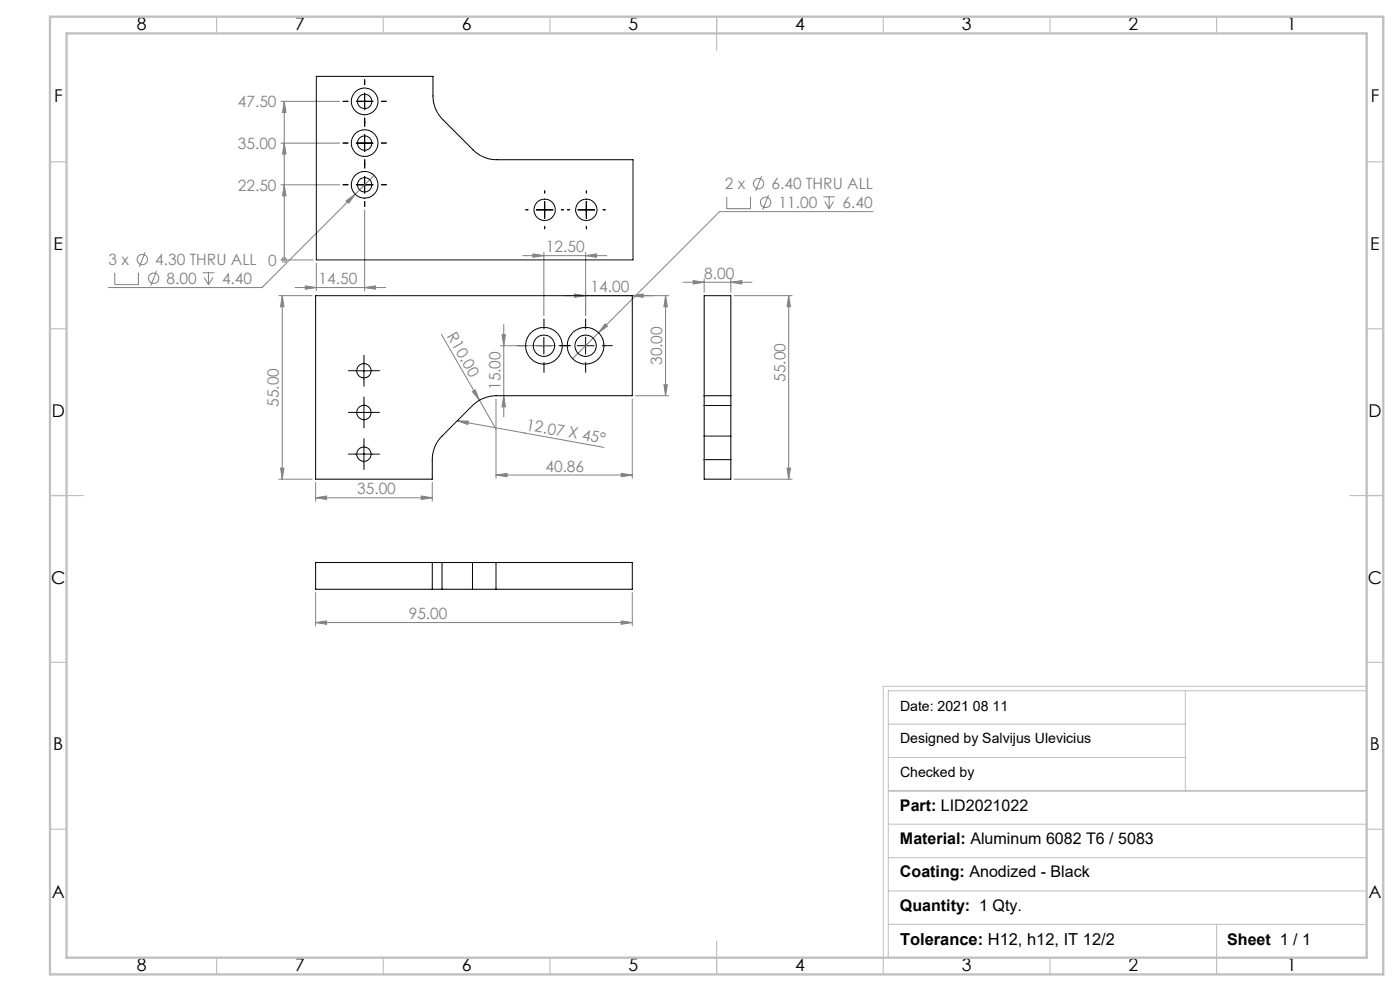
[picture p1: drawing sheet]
<svg xmlns="http://www.w3.org/2000/svg" width="420mm" height="297mm" viewBox="0 0 420 297" stroke-linecap="round" stroke-linejoin="round" font-family="sans-serif">
<g fill="none" stroke="#808080" stroke-width=".3">
<path d="M84.3 30.4h17.6M85.3 30.4l.5 3.3h-1zM85.3 30.4v47.5M84.3 55.4h17.6M84.3 42.9h17.6M85.3 55.4l.5 3.3h-1zM85.3 42.9l.5 3.3h-1zM112.2 52.6l-33.6 33.6h-46M218 59v3.5h7.1v-3.5M228.5 52.8l-1.8 4.5M230.6 58.4l-1.8 4.5M247 59h3.5"/>
<path d="M248.7 59v3.5M43.6 75.6l-1.8 4.4M84.3 77.9h9.6M85.3 77.9h.1M94.9 78.9v8.3M103.9 60.2l2.7-2-2 2.7zM109.4 62.9v24.3M156.8 76.6h25.2M159.9 76.1l3.3 .5-3.3 .5zM163.2 75.6v19M175.7 76.6l3.3-.5v1zM175.7 75.6v19"/>
<path d="M247.4 60.4l1.3 2.1M250.1 60.4l-1.4 2.1M261.9 63.4h-46l-44.1 44.1M34.4 81.7v3.6h7.1v-3.6M47 81.2l-1.8 4.4M60.8 81.7h3.5M61.2 83.1l1.3 2.2M62.5 81.7v3.6M63.9 83.1l-1.4 2.2M83.7 88.6h10M84.7 88.6l.5 3.3h-1zM84.7 88.6v55"/>
<path d="M88.5 86.2h27.2M91.6 85.7l3.3 .5-3.3 .5zM109.4 86.2l3.3-.5v1zM151.1 97.3v27.7M172.4 88.1l3.3 .5-3.3 .5zM181.5 97l.7 .8-2.6 1.9zM189.7 88.6l3.3-.5v1zM199.7 88.6l.5 3.3h-1zM199.7 88.6v30M200.7 88.6h-31.4M204.9 84.6h20.7M208 84.1l3.2 .5-3.2 .5z"/>
<path d="M211.2 83.6v4M219.3 84.6l3.3-.5v1zM219.3 83.6v4M220.2 88.6h17.4M236.6 88.6v55M236.6 88.6l.5 3.3h-1zM132.4 100.2l11.4 19.7M141.7 117.4l.9-.6 1.2 3.1zM143.8 119.9l5 8.7M148.8 119.6v23.8M150.1 103.6h16.6M150.6 100.3h1l-.5 3.3z"/>
<path d="M151.1 118.6l.5 3.3h-1zM189.7 119.6v23.8M190.7 118.6h10M199.2 115.3h1l-.5 3.3zM137.2 126.1l3.3 .1-.2 1zM137.2 126.1l44 8M83.7 143.6h10M84.2 140.3h1l-.5 3.3zM94.7 149.2l3.3-.5v1zM94.7 144.6v5.6M94.7 149.2h35M126.4 148.7l3.3 .5-3.3 .5z"/>
<path d="M129.7 144.6v5.6M148.8 142.4l3.3-.5v1zM148.8 142.4h40.9M186.4 141.9l3.3 .5-3.3 .5zM220.2 143.6h17.4M236.1 140.3h1l-.5 3.3zM94.7 177.6v10M189.7 177.6v10M94.7 186.6l3.3-.5v1zM94.7 186.6h95M186.4 186.1l3.3 .5-3.3 .5z"/>
<circle cx="227.6" cy="55" r="1.56"/>
<circle cx="42.7" cy="77.8" r="1.56"/>
<circle cx="85.3" cy="77.9" r=".69"/>
<circle cx="229.7" cy="60.6" r="1.56"/>
<circle cx="46.1" cy="83.4" r="1.56"/>
</g>
<g fill="none" stroke="#000" stroke-width=".3" stroke-dasharray="15.2 1.3 1.3 1.3">
<path d="M104.4 30.4h-1.5M109.4 25.4v-1.5M109.4 35.4v1.5M109.4 37.9v-1.5M114.4 30.4h1.5M104.4 42.9h-1.5M104.4 55.4h-1.5M109.4 47.9v1.5M109.4 50.4v-1.5M114.4 42.9h1.5M114.4 55.4h1.5M163.4 57.9v-.7"/>
<path d="M175.9 57.9v-.7M109.4 60.4v1.5M158.4 62.9h-.7M163.4 67.9v.7M168.4 62.9h.7M170.9 62.9h-.7M175.9 67.9v.7M180.9 62.9h.7M163.2 98.6v-3M175.7 98.6v-3M106.7 111.1h-2.2M109.2 108.6v-2.2"/>
<path d="M109.2 113.6v2.1M111.7 111.1h2.1M158.2 103.6h-3M163.2 108.6v3M168.2 103.6h3M170.7 103.6h-3M175.7 108.6v3M180.7 103.6h3M106.7 136.1h-2.2M106.7 123.6h-2.2M109.2 133.6v-2.2M109.2 138.6v2.1"/>
<path d="M109.2 121.1v-2.2M109.2 126.1v2.1M111.7 136.1h2.1M111.7 123.6h2.1"/>
</g>
<g fill="none" stroke="#000" stroke-width=".3">
<path d="M106.9 30.4h5M109.4 27.9v5M106.9 42.9h5M106.9 55.4h5M109.4 40.4v5M109.4 52.9v5M160.9 62.9h5M163.4 60.4v5M173.4 62.9h5M175.9 60.4v5M106.7 111.1h5M109.2 108.6v5"/>
<path d="M160.7 103.6h5M163.2 101.1v5M173.2 103.6h5M175.7 101.1v5M106.7 136.1h5M106.7 123.6h5M109.2 121.1v5M109.2 133.6v5"/>
</g>
<path d="M266.5 217h89.1M355.6 207v30M410 205.7h-145v81.5M410 207h-143.5v80M266.5 237h143.5M266.5 227h89.1M266.5 257h143.5M266.5 247h143.5M266.5 277h143.5M266.5 267h143.5M365 277v10" fill="none" stroke="#c0c0c0" stroke-width=".3"/>
<g fill="none" stroke="#c0c0c0" stroke-width=".35">
<path d="M65 5v5M115 5v5M165 5v5M215 5v10M265 5v5M315 5v5M365 5v5M15 48.5h5M410 48.5h5M15 98.5h5M410 98.5h5M15 148.5h10"/>
<path d="M405 148.5h10M15 198.5h5M410 198.5h5M15 248.5h5M410 248.5h5M65 287v5M115 287v5M165 287v5M215 282v10M265 287v5M315 287v5M365 287v5"/>
</g>
<path d="M15 5h400v287h-400zM20 10h390v277h-390z" fill="none" stroke="#c0c0c0" stroke-width=".7"/>
<g fill="#808080">
<path d="M141.7 117.4l.9-.6 1.2 3.1z"/>
<path d="M137.2 126.1l3.3 .1-.2 1z"/>
<path d="M85.3 55.4l.5 3.3h-1zM85.3 42.9l.5 3.3h-1zM85.3 30.4l.5 3.3h-1z"/>
<path d="M186.4 186.1l3.3 .5-3.3 .5zM94.7 186.6l3.3-.5v1z"/>
<path d="M181.5 97l-1.9 2.7 2.6-1.9zM159.9 76.1l3.3 .5-3.3 .5zM175.7 76.6l3.3-.5v1zM172.4 88.1l3.3 .5-3.3 .5zM189.7 88.6l3.3-.5v1zM208 84.1l3.2 .5-3.2 .5zM219.3 84.6l3.3-.5v1zM103.9 60.2l.7 .7 2-2.7zM91.6 85.7l3.3 .5-3.3 .5zM109.4 86.2l3.3-.5v1z"/>
<path d="M186.4 141.9l3.3 .5-3.3 .5zM148.8 142.4l3.3-.5v1z"/>
<path d="M199.2 115.3h1l-.5 3.3zM199.7 88.6l.5 3.3h-1z"/>
<path d="M236.1 140.3h1l-.5 3.3zM236.6 88.6l.5 3.3h-1z"/>
<path d="M84.7 88.6l.5 3.3h-1zM84.2 140.3h1l-.5 3.3zM150.6 100.3h1l-.5 3.3zM151.1 118.6l.5 3.3h-1z"/>
<path d="M94.7 149.2l3.3-.5v1zM126.4 148.7l3.3 .5-3.3 .5z"/>
</g>
<g fill="none" stroke="#000" stroke-width=".3">
<path d="M94.9 22.9h35v5.8a9.9 9.9 0 0 0 2.9 7.1l9.2 9.1a9.9 9.9 0 0 0 7 3h40.9v30h-95zM94.7 88.6h95v30h-40.9a10.5 10.5 0 0 0-7.1 2.9l-9.1 9.2a9.7 9.7 0 0 0-2.9 7.1v5.8h-35zM211.2 118.6v2.9M211.2 118.6h8.1M211.2 118.6v-30h8.1v30M219.3 118.6v2.9M211.2 130.7v7.1M211.2 137.8v5.8h8.1v-5.8M211.2 121.5v9.2M211.2 121.5h8.1M211.2 130.7h8.1M211.2 137.8h8.1"/>
<path d="M219.3 130.7v7.1M219.3 121.5v9.2M129.7 176.6h2.9M129.7 168.6h2.9M129.7 168.6v8M129.7 168.6h-35v8h35M132.6 168.6h9.1M132.6 176.6h9.1M132.6 168.6v8M141.7 176.6h7.1M141.7 168.6h7.1M141.7 168.6v8"/>
<path d="M148.8 168.6h40.9v8h-40.9M148.8 168.6v8"/>
<circle cx="109.4" cy="30.4" r="2.15"/>
<circle cx="109.4" cy="30.4" r="4"/>
<circle cx="109.4" cy="55.4" r="4"/>
<circle cx="109.4" cy="42.9" r="2.16"/>
<circle cx="109.4" cy="55.4" r="2.15"/>
<circle cx="109.4" cy="42.9" r="4"/>
<circle cx="163.4" cy="62.9" r="3.2"/>
<circle cx="175.9" cy="62.9" r="3.2"/>
<circle cx="109.2" cy="111.1" r="2.15"/>
<circle cx="163.2" cy="103.6" r="3.2"/>
<circle cx="163.2" cy="103.6" r="5.5"/>
<circle cx="175.7" cy="103.6" r="3.2"/>
<circle cx="175.7" cy="103.6" r="5.5"/>
<circle cx="109.2" cy="123.6" r="2.16"/>
<circle cx="109.2" cy="136.1" r="2.15"/>
</g>
<g font-size="5.3">
<text x="41" y="8.9">8</text>
<text x="88.5" y="8.9">7</text>
<text x="138.5" y="8.9">6</text>
<text x="188.5" y="8.9">5</text>
<text x="238.5" y="8.9">4</text>
<text x="288.5" y="8.9">3</text>
<text x="338.5" y="8.9">2</text>
<text x="386" y="8.9">1</text>
<text x="16.2" y="30.7">F</text>
<text x="411.2" y="30.7">F</text>
<text x="16.1" y="74.9">E</text>
<text x="411.1" y="74.9">E</text>
<text x="15.5" y="124.9">D</text>
<text x="410.5" y="124.9">D</text>
<text x="15.4" y="174.9">C</text>
<text x="410.4" y="174.9">C</text>
<text x="16" y="224.9">B</text>
<text x="411" y="224.9">B</text>
<text x="15.5" y="269.2">A</text>
<text x="410.5" y="269.2">A</text>
<text x="41" y="290.9">8</text>
<text x="88.5" y="290.9">7</text>
<text x="138.5" y="290.9">6</text>
<text x="188.5" y="290.9">5</text>
<text x="238.5" y="290.9">4</text>
<text x="288.5" y="290.9">3</text>
<text x="338.5" y="290.9">2</text>
<text x="386" y="290.9">1</text>
</g>
<text font-size="4.9" x="270" y="283.3">Tolerance: H12, h12, IT 12/2</text>
<g font-size="4.8">
<text x="270" y="242.9">Part: LID2021022</text>
<text x="270" y="252.9">Material: Aluminum 6082 T6 / 5083</text>
<text x="270" y="262.9">Coating: Anodized - Black</text>
<text x="270" y="272.9">Quantity: 1 Qty.</text>
<text x="368.2" y="283.3">Sheet 1 / 1</text>
</g>
<g font-size="4.7" fill="#808080">
<text x="71.3" y="32.1">47.50</text>
<text x="71.3" y="44.6">35.00</text>
<text x="71.3" y="57.1">22.50</text>
<text x="217.5" y="56.7">2 x</text>
<text x="231.5" y="56.7">6.40 THRU ALL</text>
<text x="233.6" y="62.3">11.00</text>
<text x="252.8" y="62.3">6.40</text>
<text x="163.8" y="75.6">12.50</text>
<text x="32.6" y="79.5">3 x</text>
<text x="46.6" y="79.5">4.30 THRU ALL</text>
<text x="80.4" y="79.6">0</text>
<text x="211.3" y="83.6">8.00</text>
<text x="50" y="85.1">8.00</text>
<text x="66.6" y="85.1">4.40</text>
<text x="95.6" y="85.1">14.50</text>
<text x="177.2" y="87.6">14.00</text>
<text x="133.9" y="100.8" transform="rotate(60 133.9 100.8)">R10.00</text>
<text x="198.7" y="109.4" transform="rotate(-90 198.7 109.4)">30.00</text>
<text x="150.1" y="116.9" transform="rotate(-90 150.1 116.9)">15.00</text>
<text x="235.6" y="114.5" transform="rotate(-90 235.6 114.5)">55.00</text>
<text x="83.7" y="121.9" transform="rotate(-90 83.7 121.9)">55.00</text>
<text x="157.6" y="128.8" transform="rotate(10 157.6 128.8)">12.07 X 45°</text>
<text x="163.6" y="141.3">40.86</text>
<text x="107.1" y="148.1">35.00</text>
<text x="122.6" y="185.6">95.00</text>
</g>
<g font-size="4.2">
<text x="270" y="213.1">Date: 2021 08 11</text>
<text x="270" y="222.7">Designed by Salvijus Ulevicius</text>
<text x="270" y="232.8">Checked by</text>
</g>
</svg>
